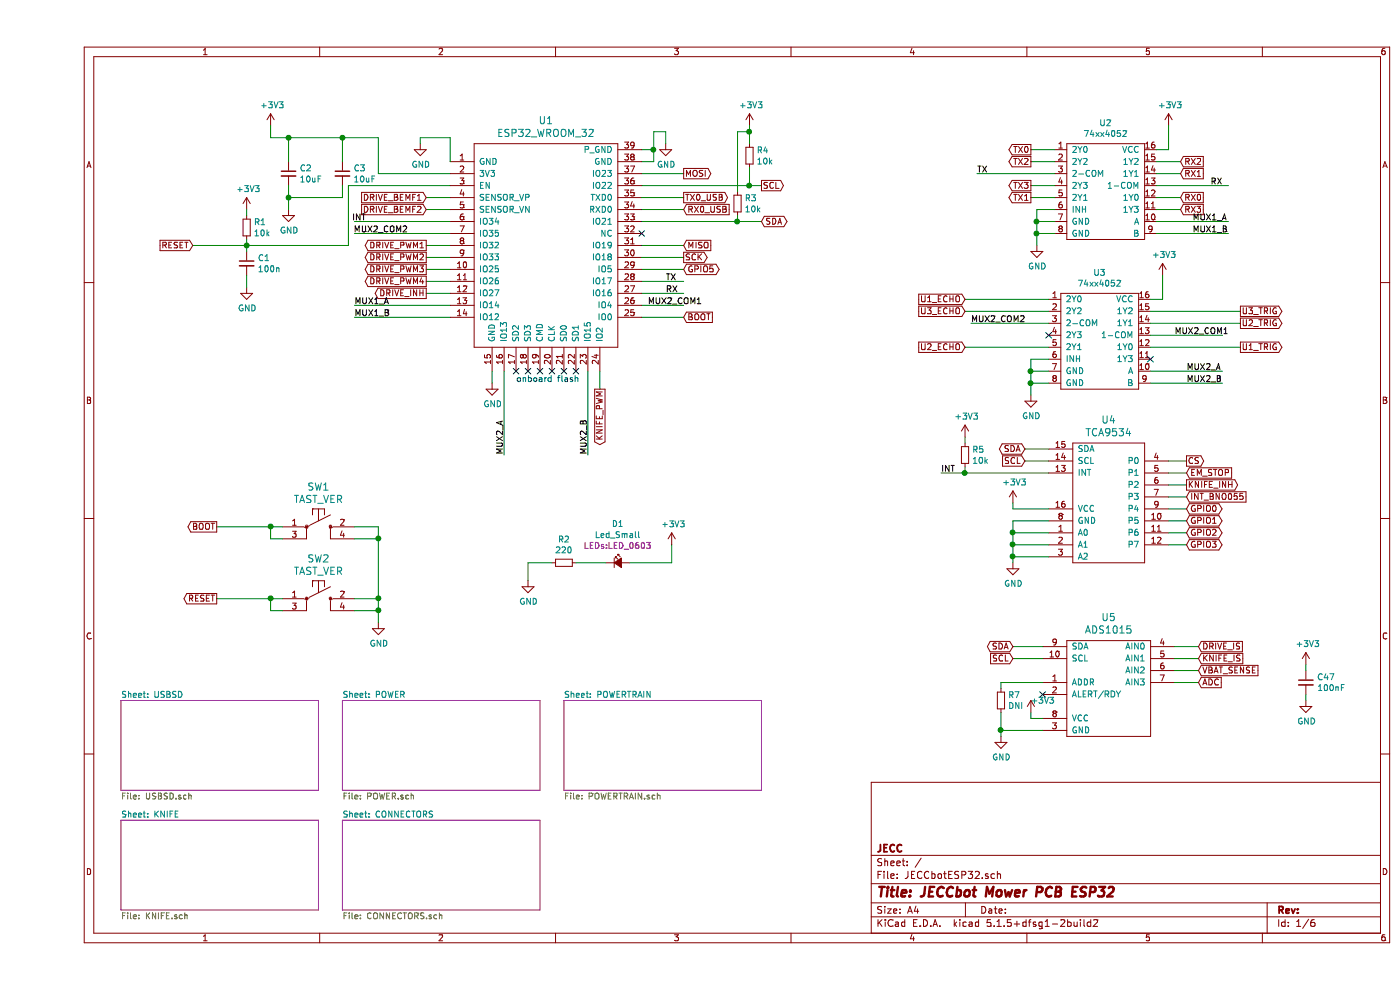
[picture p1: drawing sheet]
EESchema Schematic File Version 4
EELAYER 30 0
EELAYER END
$Descr A4 11693 8268
encoding utf-8
Sheet 1 6
Title "JECCbot Mower PCB ESP32"
Date ""
Rev ""
Comp "JECC"
Comment1 ""
Comment2 ""
Comment3 ""
Comment4 ""
$EndDescr
$Comp
L MODULE_compute:ESP32_WROOM_32 U1
U 1 1
P 4250 2050
F 0 "U1" H 4250 3097 60  0000 C CNN
F 1 "ESP32_WROOM_32" H 4250 2991 60  0000 C CNN
F 2 "MODULE_compute:ESP32-WROOM-32" H 4150 2500 60  0001 C CNN
F 3 "" H 4250 2050 60  0000 C CNN
	1    4250 2050
	1    0    0    -1  
$EndComp
NoConn ~ 4000 3100
NoConn ~ 4100 3100
NoConn ~ 4200 3100
NoConn ~ 4300 3100
NoConn ~ 4400 3100
NoConn ~ 4500 3100
Wire Wire Line
	5050 1350 5150 1350
Wire Wire Line
	5150 1350 5150 1250
Wire Wire Line
	5150 1100 5250 1100
Wire Wire Line
	5250 1100 5250 1200
Wire Wire Line
	5050 1250 5150 1250
Connection ~ 5150 1250
Wire Wire Line
	5150 1250 5150 1100
$Comp
L power-supply:GND #PWR09
U 1 1
P 5250 1200
F 0 "#PWR09" H 5250 950 50  0001 C CNN
F 1 "GND" H 5255 1027 50  0000 C CNN
F 2 "" H 5250 1200 50  0000 C CNN
F 3 "" H 5250 1200 50  0000 C CNN
	1    5250 1200
	1    0    0    -1  
$EndComp
Text Notes 4000 3200 0    50   ~ 0
onboard flash
$Comp
L power-supply:GND #PWR06
U 1 1
P 3200 1200
F 0 "#PWR06" H 3200 950 50  0001 C CNN
F 1 "GND" H 3205 1027 50  0000 C CNN
F 2 "" H 3200 1200 50  0000 C CNN
F 3 "" H 3200 1200 50  0000 C CNN
	1    3200 1200
	1    0    0    -1  
$EndComp
Wire Wire Line
	3450 1350 3450 1150
Wire Wire Line
	3450 1150 3200 1150
Wire Wire Line
	3200 1150 3200 1200
$Comp
L devices:C_0603 C3
U 1 1
P 2550 1450
F 0 "C3" H 2642 1496 50  0000 L CNN
F 1 "10uF" H 2642 1405 50  0000 L CNN
F 2 "capacitors:C_0603" H 2550 1300 50  0001 C CNN
F 3 "" H 2550 1450 50  0000 C CNN
	1    2550 1450
	1    0    0    -1  
$EndComp
$Comp
L devices:C_0603 C2
U 1 1
P 2100 1450
F 0 "C2" H 2192 1496 50  0000 L CNN
F 1 "10uF" H 2192 1405 50  0000 L CNN
F 2 "capacitors:C_0603" H 2100 1300 50  0001 C CNN
F 3 "" H 2100 1450 50  0000 C CNN
	1    2100 1450
	1    0    0    -1  
$EndComp
Wire Wire Line
	3450 1450 2850 1450
Wire Wire Line
	2850 1450 2850 1150
Wire Wire Line
	2850 1150 2550 1150
Wire Wire Line
	1950 1150 1950 1050
Wire Wire Line
	2100 1150 2100 1350
Connection ~ 2100 1150
Wire Wire Line
	2100 1150 1950 1150
Wire Wire Line
	2550 1350 2550 1150
Connection ~ 2550 1150
Wire Wire Line
	2550 1150 2100 1150
Wire Wire Line
	2550 1550 2550 1650
Wire Wire Line
	2550 1650 2100 1650
Wire Wire Line
	2100 1550 2100 1650
Connection ~ 2100 1650
Wire Wire Line
	2100 1650 2100 1750
$Comp
L power-supply:+3V3 #PWR03
U 1 1
P 1950 1050
F 0 "#PWR03" H 1950 900 50  0001 C CNN
F 1 "+3V3" H 1965 1223 50  0000 C CNN
F 2 "" H 1950 1050 50  0000 C CNN
F 3 "" H 1950 1050 50  0000 C CNN
	1    1950 1050
	1    0    0    -1  
$EndComp
$Comp
L power-supply:GND #PWR04
U 1 1
P 2100 1750
F 0 "#PWR04" H 2100 1500 50  0001 C CNN
F 1 "GND" H 2105 1577 50  0000 C CNN
F 2 "" H 2100 1750 50  0000 C CNN
F 3 "" H 2100 1750 50  0000 C CNN
	1    2100 1750
	1    0    0    -1  
$EndComp
$Comp
L devices:R_0603 R1
U 1 1
P 1750 1900
F 0 "R1" H 1809 1946 50  0000 L CNN
F 1 "10k" H 1809 1855 50  0000 L CNN
F 2 "resistors:R_0603" H 1750 1750 50  0001 C CNN
F 3 "" H 1750 1900 50  0000 C CNN
	1    1750 1900
	1    0    0    -1  
$EndComp
$Comp
L devices:C_0603 C1
U 1 1
P 1750 2200
F 0 "C1" H 1842 2246 50  0000 L CNN
F 1 "100n" H 1842 2155 50  0000 L CNN
F 2 "capacitors:C_0603" H 1750 2050 50  0001 C CNN
F 3 "" H 1750 2200 50  0000 C CNN
	1    1750 2200
	1    0    0    -1  
$EndComp
Wire Wire Line
	1750 2100 1750 2050
Connection ~ 1750 2050
Wire Wire Line
	1750 2050 1750 2000
Wire Wire Line
	1750 1800 1750 1750
Wire Wire Line
	1750 2300 1750 2400
$Comp
L power-supply:+3V3 #PWR01
U 1 1
P 1750 1750
F 0 "#PWR01" H 1750 1600 50  0001 C CNN
F 1 "+3V3" H 1765 1923 50  0000 C CNN
F 2 "" H 1750 1750 50  0000 C CNN
F 3 "" H 1750 1750 50  0000 C CNN
	1    1750 1750
	1    0    0    -1  
$EndComp
$Comp
L power-supply:GND #PWR02
U 1 1
P 1750 2400
F 0 "#PWR02" H 1750 2150 50  0001 C CNN
F 1 "GND" H 1755 2227 50  0000 C CNN
F 2 "" H 1750 2400 50  0000 C CNN
F 3 "" H 1750 2400 50  0000 C CNN
	1    1750 2400
	1    0    0    -1  
$EndComp
$Comp
L power-supply:GND #PWR07
U 1 1
P 3800 3200
F 0 "#PWR07" H 3800 2950 50  0001 C CNN
F 1 "GND" H 3805 3027 50  0000 C CNN
F 2 "" H 3800 3200 50  0000 C CNN
F 3 "" H 3800 3200 50  0000 C CNN
	1    3800 3200
	1    0    0    -1  
$EndComp
Wire Wire Line
	3800 3200 3800 3100
Text GLabel 5400 1450 2    50   Output ~ 0
MOSI
Text GLabel 6050 1550 2    50   Output ~ 0
SCL
Text GLabel 5400 1650 2    50   Output ~ 0
TX0_USB
Text GLabel 5400 1750 2    50   Input ~ 0
RX0_USB
Text GLabel 6050 1850 2    50   BiDi ~ 0
SDA
NoConn ~ 5050 1950
Text GLabel 5400 2050 2    50   Input ~ 0
MISO
Text GLabel 5400 2150 2    50   Output ~ 0
SCK
Wire Wire Line
	5050 1450 5400 1450
Wire Wire Line
	5050 1650 5400 1650
Wire Wire Line
	5050 1750 5400 1750
Wire Wire Line
	5050 2050 5400 2050
Wire Wire Line
	5400 2150 5050 2150
Wire Wire Line
	5050 2350 5400 2350
Wire Wire Line
	5050 2450 5400 2450
Text Label 5250 2350 0    50   ~ 0
TX
Text Label 5250 2450 0    50   ~ 0
RX
$Comp
L IC_logic:74xx4052 U2
U 1 1
P 8900 2100
F 0 "U2" H 8925 3175 50  0000 C CNN
F 1 "74xx4052" H 8925 3084 50  0000 C CNN
F 2 "SOIC:SOIC-16_3.9x9.9mm_Pitch1.27mm" H 8800 3050 50  0001 C CNN
F 3 "" H 8800 3050 50  0001 C CNN
	1    8900 2100
	1    0    0    -1  
$EndComp
$Comp
L devices:R_0603 R3
U 1 1
P 5850 1700
F 0 "R3" H 5909 1746 50  0000 L CNN
F 1 "10k" H 5909 1655 50  0000 L CNN
F 2 "resistors:R_0603" H 5850 1550 50  0001 C CNN
F 3 "" H 5850 1700 50  0000 C CNN
	1    5850 1700
	1    0    0    -1  
$EndComp
Wire Wire Line
	5050 1850 5850 1850
Wire Wire Line
	5850 1800 5850 1850
Connection ~ 5850 1850
Wire Wire Line
	5850 1850 6050 1850
Wire Wire Line
	8500 1750 8350 1750
Wire Wire Line
	8350 1750 8350 1850
Wire Wire Line
	8350 1850 8500 1850
Connection ~ 8350 1850
Wire Wire Line
	8500 1950 8350 1950
Wire Wire Line
	8350 1850 8350 1950
Connection ~ 8350 1950
Wire Wire Line
	8350 1950 8350 2050
Wire Wire Line
	9350 1250 9450 1250
Wire Wire Line
	9450 1250 9450 1050
$Comp
L power-supply:+3V3 #PWR017
U 1 1
P 9450 1050
F 0 "#PWR017" H 9450 900 50  0001 C CNN
F 1 "+3V3" H 9465 1223 50  0000 C CNN
F 2 "" H 9450 1050 50  0000 C CNN
F 3 "" H 9450 1050 50  0000 C CNN
	1    9450 1050
	1    0    0    -1  
$EndComp
$Comp
L power-supply:GND #PWR015
U 1 1
P 8350 2050
F 0 "#PWR015" H 8350 1800 50  0001 C CNN
F 1 "GND" H 8355 1877 50  0000 C CNN
F 2 "" H 8350 2050 50  0000 C CNN
F 3 "" H 8350 2050 50  0000 C CNN
	1    8350 2050
	1    0    0    -1  
$EndComp
Text Label 7850 1450 0    50   ~ 0
TX
Wire Wire Line
	7850 1450 8500 1450
Text Label 9800 1550 0    50   ~ 0
RX
Wire Wire Line
	9350 1550 9950 1550
Wire Wire Line
	9350 1850 9950 1850
Text Label 9650 1850 0    50   ~ 0
MUX1_A
Text GLabel 3250 1650 0    50   Input ~ 0
DRIVE_BEMF1
Text GLabel 3250 1750 0    50   Input ~ 0
DRIVE_BEMF2
Text GLabel 3250 2050 0    50   Output ~ 0
DRIVE_PWM1
Text GLabel 3250 2150 0    50   Output ~ 0
DRIVE_PWM2
Text GLabel 3250 2250 0    50   Output ~ 0
DRIVE_PWM3
Text GLabel 3250 2350 0    50   Output ~ 0
DRIVE_PWM4
Text GLabel 3250 2450 0    50   Output ~ 0
DRIVE_INH
Wire Wire Line
	1300 2050 1750 2050
Wire Wire Line
	5050 2650 5400 2650
Text Label 9650 1950 0    50   ~ 0
MUX1_B
Wire Wire Line
	9350 1950 9950 1950
Wire Wire Line
	2650 2550 3450 2550
Wire Wire Line
	3450 2650 2650 2650
Text Label 2650 2550 0    50   ~ 0
MUX1_A
Text Label 2650 2650 0    50   ~ 0
MUX1_B
$Comp
L IC_logic:74xx4052 U3
U 1 1
P 8850 3350
F 0 "U3" H 8875 4425 50  0000 C CNN
F 1 "74xx4052" H 8875 4334 50  0000 C CNN
F 2 "SOIC:SOIC-16_3.9x9.9mm_Pitch1.27mm" H 8750 4300 50  0001 C CNN
F 3 "" H 8750 4300 50  0001 C CNN
	1    8850 3350
	1    0    0    -1  
$EndComp
Wire Wire Line
	8450 3000 8300 3000
Wire Wire Line
	8300 3000 8300 3100
Wire Wire Line
	8300 3100 8450 3100
Connection ~ 8300 3100
Wire Wire Line
	8450 3200 8300 3200
Wire Wire Line
	8300 3100 8300 3200
Connection ~ 8300 3200
Wire Wire Line
	8300 3200 8300 3300
Wire Wire Line
	9300 2500 9400 2500
Wire Wire Line
	9400 2500 9400 2300
$Comp
L power-supply:+3V3 #PWR018
U 1 1
P 9400 2300
F 0 "#PWR018" H 9400 2150 50  0001 C CNN
F 1 "+3V3" H 9415 2473 50  0000 C CNN
F 2 "" H 9400 2300 50  0000 C CNN
F 3 "" H 9400 2300 50  0000 C CNN
	1    9400 2300
	1    0    0    -1  
$EndComp
$Comp
L power-supply:GND #PWR016
U 1 1
P 8300 3300
F 0 "#PWR016" H 8300 3050 50  0001 C CNN
F 1 "GND" H 8305 3127 50  0000 C CNN
F 2 "" H 8300 3300 50  0000 C CNN
F 3 "" H 8300 3300 50  0000 C CNN
	1    8300 3300
	1    0    0    -1  
$EndComp
Text Label 7800 2700 0    50   ~ 0
MUX2_COM2
Wire Wire Line
	7800 2700 8450 2700
Text Label 9500 2800 0    50   ~ 0
MUX2_COM1
Wire Wire Line
	9300 2800 9900 2800
Wire Wire Line
	9300 3100 9900 3100
Text Label 9600 3100 0    50   ~ 0
MUX2_A
Text Label 9600 3200 0    50   ~ 0
MUX2_B
Wire Wire Line
	9300 3200 9900 3200
Wire Wire Line
	5050 2550 5400 2550
Wire Wire Line
	3900 3100 3900 3800
Wire Wire Line
	4600 3100 4600 3800
Text Label 3900 3800 1    50   ~ 0
MUX2_A
Text Label 4600 3800 1    50   ~ 0
MUX2_B
Text Label 3100 1950 2    50   ~ 0
MUX2_COM2
Text Label 5100 2550 0    50   ~ 0
MUX2_COM1
Wire Wire Line
	3450 1650 3250 1650
Wire Wire Line
	3250 1750 3450 1750
Wire Wire Line
	3450 2050 3250 2050
Wire Wire Line
	3450 2150 3250 2150
Wire Wire Line
	3250 2250 3450 2250
Wire Wire Line
	3450 2350 3250 2350
Wire Wire Line
	3250 2450 3450 2450
$Comp
L IC_interface_i2c:TCA9534 U4
U 1 1
P 8950 4750
F 0 "U4" H 8950 5997 60  0000 C CNN
F 1 "TCA9534" H 8950 5891 60  0000 C CNN
F 2 "SOIC:SOIC-16_7.5x10.3mm_Pitch1.27mm" H 9550 4600 60  0001 C CNN
F 3 "" H 9550 4600 60  0001 C CNN
	1    8950 4750
	1    0    0    -1  
$EndComp
Text Label 2750 1850 2    50   ~ 0
INT
Connection ~ 5950 1550
Wire Wire Line
	5950 1550 6050 1550
Wire Wire Line
	5050 1550 5950 1550
$Comp
L power-supply:+3V3 #PWR011
U 1 1
P 5950 1050
F 0 "#PWR011" H 5950 900 50  0001 C CNN
F 1 "+3V3" H 5965 1223 50  0000 C CNN
F 2 "" H 5950 1050 50  0000 C CNN
F 3 "" H 5950 1050 50  0000 C CNN
	1    5950 1050
	1    0    0    -1  
$EndComp
Connection ~ 5950 1100
Wire Wire Line
	5950 1100 5950 1050
Wire Wire Line
	5850 1100 5950 1100
Wire Wire Line
	5950 1550 5950 1400
Wire Wire Line
	5950 1100 5950 1200
Wire Wire Line
	5850 1600 5850 1100
$Comp
L devices:R_0603 R4
U 1 1
P 5950 1300
F 0 "R4" H 6009 1346 50  0000 L CNN
F 1 "10k" H 6009 1255 50  0000 L CNN
F 2 "resistors:R_0603" H 5950 1150 50  0001 C CNN
F 3 "" H 5950 1300 50  0000 C CNN
	1    5950 1300
	1    0    0    -1  
$EndComp
Text GLabel 8250 3750 0    50   BiDi ~ 0
SDA
Text GLabel 8250 3850 0    50   Input ~ 0
SCL
Wire Wire Line
	8450 3950 7750 3950
Text Label 7550 3950 0    50   ~ 0
INT
Wire Wire Line
	8250 3750 8450 3750
Wire Wire Line
	8450 3850 8250 3850
Wire Wire Line
	7750 3950 7750 3900
Connection ~ 7750 3950
Wire Wire Line
	7750 3950 7550 3950
$Comp
L devices:R_0603 R5
U 1 1
P 7750 3800
F 0 "R5" H 7809 3846 50  0000 L CNN
F 1 "10k" H 7809 3755 50  0000 L CNN
F 2 "resistors:R_0603" H 7750 3650 50  0001 C CNN
F 3 "" H 7750 3800 50  0000 C CNN
	1    7750 3800
	1    0    0    -1  
$EndComp
$Comp
L power-supply:+3V3 #PWR012
U 1 1
P 7750 3650
F 0 "#PWR012" H 7750 3500 50  0001 C CNN
F 1 "+3V3" H 7765 3823 50  0000 C CNN
F 2 "" H 7750 3650 50  0000 C CNN
F 3 "" H 7750 3650 50  0000 C CNN
	1    7750 3650
	1    0    0    -1  
$EndComp
Wire Wire Line
	7750 3700 7750 3650
$Comp
L power-supply:+3V3 #PWR013
U 1 1
P 8150 4200
F 0 "#PWR013" H 8150 4050 50  0001 C CNN
F 1 "+3V3" H 8165 4373 50  0000 C CNN
F 2 "" H 8150 4200 50  0000 C CNN
F 3 "" H 8150 4200 50  0000 C CNN
	1    8150 4200
	1    0    0    -1  
$EndComp
$Comp
L power-supply:GND #PWR014
U 1 1
P 8150 4700
F 0 "#PWR014" H 8150 4450 50  0001 C CNN
F 1 "GND" H 8155 4527 50  0000 C CNN
F 2 "" H 8150 4700 50  0000 C CNN
F 3 "" H 8150 4700 50  0000 C CNN
	1    8150 4700
	1    0    0    -1  
$EndComp
Wire Wire Line
	8450 4250 8150 4250
Wire Wire Line
	8150 4250 8150 4200
Wire Wire Line
	8450 4350 8150 4350
Wire Wire Line
	8450 4650 8150 4650
Connection ~ 8150 4650
Wire Wire Line
	8150 4650 8150 4700
Wire Wire Line
	8450 4550 8150 4550
Connection ~ 8150 4550
Wire Wire Line
	8150 4550 8150 4650
Text GLabel 10050 2900 2    50   Output ~ 0
U1_TRIG
Text GLabel 10050 2700 2    50   Output ~ 0
U2_TRIG
Text GLabel 10050 2600 2    50   Output ~ 0
U3_TRIG
Text GLabel 7750 2500 0    50   Input ~ 0
U1_ECHO
Text GLabel 7750 2900 0    50   Input ~ 0
U2_ECHO
Text GLabel 7750 2600 0    50   Input ~ 0
U3_ECHO
Text GLabel 9600 3950 2    50   Input ~ 0
EM_STOP
Wire Wire Line
	7750 2500 8450 2500
Wire Wire Line
	7750 2600 8450 2600
Wire Wire Line
	8450 2900 7750 2900
Wire Wire Line
	10050 2900 9300 2900
Wire Wire Line
	9300 2700 10050 2700
Wire Wire Line
	9300 2600 10050 2600
Text GLabel 9700 5500 2    50   Input ~ 0
KNIFE_IS
Text GLabel 9550 1650 2    50   Input ~ 0
RX0
Text GLabel 9550 1450 2    50   Input ~ 0
RX1
Text GLabel 9550 1350 2    50   Input ~ 0
RX2
Text GLabel 9550 1750 2    50   Input ~ 0
RX3
Text GLabel 8300 1250 0    50   Output ~ 0
TX0
Text GLabel 8300 1650 0    50   Output ~ 0
TX1
Text GLabel 8300 1350 0    50   Output ~ 0
TX2
Text GLabel 8300 1550 0    50   Output ~ 0
TX3
Wire Wire Line
	9550 1350 9350 1350
Wire Wire Line
	9350 1450 9550 1450
Wire Wire Line
	9350 1650 9550 1650
Wire Wire Line
	9350 1750 9550 1750
Wire Wire Line
	8300 1250 8500 1250
Wire Wire Line
	8300 1350 8500 1350
Wire Wire Line
	8300 1550 8500 1550
Wire Wire Line
	8500 1650 8300 1650
Text GLabel 9600 3850 2    50   Output ~ 0
CS
Wire Wire Line
	9600 3850 9450 3850
Wire Wire Line
	9600 3950 9450 3950
Text GLabel 9600 4050 2    50   Output ~ 0
KNIFE_INH
Wire Wire Line
	9600 4050 9450 4050
Text GLabel 9600 4250 2    50   BiDi ~ 0
GPIO0
Text GLabel 9600 4350 2    50   BiDi ~ 0
GPIO1
Text GLabel 9600 4450 2    50   BiDi ~ 0
GPIO2
Text GLabel 9600 4550 2    50   BiDi ~ 0
GPIO3
Text GLabel 9600 4150 2    50   Input ~ 0
INT_BNO055
Wire Wire Line
	9600 4150 9450 4150
Wire Wire Line
	9600 4250 9450 4250
Wire Wire Line
	9450 4350 9600 4350
Wire Wire Line
	9600 4450 9450 4450
Wire Wire Line
	9450 4550 9600 4550
$Comp
L mechanical-switches:TAST_VER SW1
U 1 1
P 2350 4400
F 0 "SW1" H 2350 4737 60  0000 C CNN
F 1 "TAST_VER" H 2350 4631 60  0000 C CNN
F 2 "mechanical-switches:WE_430182050816" H 3200 4450 60  0001 C CNN
F 3 "" H 3200 4450 60  0000 C CNN
	1    2350 4400
	1    0    0    -1  
$EndComp
$Comp
L mechanical-switches:TAST_VER SW2
U 1 1
P 2350 5000
F 0 "SW2" H 2350 5337 60  0000 C CNN
F 1 "TAST_VER" H 2350 5231 60  0000 C CNN
F 2 "mechanical-switches:WE_430182050816" H 3200 5050 60  0001 C CNN
F 3 "" H 3200 5050 60  0000 C CNN
	1    2350 5000
	1    0    0    -1  
$EndComp
Wire Wire Line
	2650 4400 2850 4400
Wire Wire Line
	2850 4400 2850 4500
Wire Wire Line
	2850 4500 2650 4500
Connection ~ 2850 4500
Wire Wire Line
	2650 5000 2850 5000
Wire Wire Line
	2850 4500 2850 5000
Connection ~ 2850 5000
Wire Wire Line
	2850 5000 2850 5100
Wire Wire Line
	2650 5100 2850 5100
Connection ~ 2850 5100
Wire Wire Line
	2850 5100 2850 5200
Wire Wire Line
	2050 4500 1950 4500
Wire Wire Line
	1950 4500 1950 4400
Wire Wire Line
	1950 4400 2050 4400
Wire Wire Line
	2050 5000 1950 5000
Wire Wire Line
	1950 5000 1950 5100
Wire Wire Line
	1950 5100 2050 5100
Wire Wire Line
	1950 4400 1500 4400
Connection ~ 1950 4400
Wire Wire Line
	1500 5000 1950 5000
Connection ~ 1950 5000
$Comp
L power-supply:GND #PWR05
U 1 1
P 2850 5200
F 0 "#PWR05" H 2850 4950 50  0001 C CNN
F 1 "GND" H 2855 5027 50  0000 C CNN
F 2 "" H 2850 5200 50  0000 C CNN
F 3 "" H 2850 5200 50  0000 C CNN
	1    2850 5200
	1    0    0    -1  
$EndComp
$Comp
L devices:Led_Small D1
U 1 1
P 4850 4700
F 0 "D1" H 4850 5025 50  0000 C CNN
F 1 "Led_Small" H 4850 4934 50  0000 C CNN
F 2 "LEDs:LED_0603" H 4850 4843 50  0000 C CNN
F 3 "" V 4850 4700 50  0000 C CNN
	1    4850 4700
	1    0    0    -1  
$EndComp
$Comp
L devices:R_0603 R2
U 1 1
P 4400 4700
F 0 "R2" V 4204 4700 50  0000 C CNN
F 1 "220" V 4295 4700 50  0000 C CNN
F 2 "resistors:R_0603" H 4400 4550 50  0001 C CNN
F 3 "" H 4400 4700 50  0000 C CNN
	1    4400 4700
	0    1    1    0   
$EndComp
Wire Wire Line
	4500 4700 4750 4700
Wire Wire Line
	4300 4700 4100 4700
Wire Wire Line
	4100 4700 4100 4850
Wire Wire Line
	4950 4700 5300 4700
Wire Wire Line
	5300 4700 5300 4550
$Comp
L power-supply:+3V3 #PWR010
U 1 1
P 5300 4550
F 0 "#PWR010" H 5300 4400 50  0001 C CNN
F 1 "+3V3" H 5315 4723 50  0000 C CNN
F 2 "" H 5300 4550 50  0000 C CNN
F 3 "" H 5300 4550 50  0000 C CNN
	1    5300 4550
	1    0    0    -1  
$EndComp
$Comp
L power-supply:GND #PWR08
U 1 1
P 4100 4850
F 0 "#PWR08" H 4100 4600 50  0001 C CNN
F 1 "GND" H 4105 4677 50  0000 C CNN
F 2 "" H 4100 4850 50  0000 C CNN
F 3 "" H 4100 4850 50  0000 C CNN
	1    4100 4850
	1    0    0    -1  
$EndComp
$Sheet
S 2550 5850 1650 750 
U 5EF3DEF5
F0 "POWER" 50
F1 "POWER.sch" 50
$EndSheet
$Sheet
S 4400 5850 1650 750 
U 5EF4501A
F0 "POWERTRAIN" 50
F1 "POWERTRAIN.sch" 50
$EndSheet
$Sheet
S 700  6850 1650 750 
U 5EF58CE3
F0 "KNIFE" 50
F1 "KNIFE.sch" 50
$EndSheet
$Sheet
S 700  5850 1650 750 
U 5EE96E51
F0 "USBSD" 50
F1 "USBSD.sch" 50
$EndSheet
$Sheet
S 2550 6850 1650 750 
U 5EF601EB
F0 "CONNECTORS" 50
F1 "CONNECTORS.sch" 50
$EndSheet
Text GLabel 1300 2050 0    50   Input ~ 0
RESET
Text GLabel 5400 2650 2    50   Input ~ 0
BOOT
Text GLabel 1500 5000 0    50   Output ~ 0
RESET
Text GLabel 1500 4400 0    50   Output ~ 0
BOOT
Wire Wire Line
	8150 4350 8150 4450
Wire Wire Line
	8450 4450 8150 4450
Connection ~ 8150 4450
Wire Wire Line
	8150 4450 8150 4550
$Comp
L IC_interface_i2c:ADS1015 U5
U 1 1
P 8950 6200
F 0 "U5" H 8950 7247 60  0000 C CNN
F 1 "ADS1015" H 8950 7141 60  0000 C CNN
F 2 "SSOP:MSOP-10_3x3mm_Pitch0.5mm" H 9550 6050 60  0001 C CNN
F 3 "" H 9550 6050 60  0001 C CNN
	1    8950 6200
	1    0    0    -1  
$EndComp
Wire Wire Line
	8400 5400 8150 5400
Wire Wire Line
	8400 5500 8150 5500
NoConn ~ 8400 5800
Text GLabel 8150 5500 0    50   Input ~ 0
SCL
Text GLabel 8150 5400 0    50   BiDi ~ 0
SDA
Wire Wire Line
	8050 5750 8050 5700
Wire Wire Line
	8050 5700 8400 5700
$Comp
L devices:R_0603 R7
U 1 1
P 8050 5850
F 0 "R7" H 8109 5896 50  0000 L CNN
F 1 "DNI" H 8109 5805 50  0000 L CNN
F 2 "resistors:R_0603" H 8050 5700 50  0001 C CNN
F 3 "" H 8050 5850 50  0000 C CNN
	1    8050 5850
	1    0    0    -1  
$EndComp
Wire Wire Line
	8050 5950 8050 6100
Wire Wire Line
	8050 6100 8400 6100
Wire Wire Line
	8400 6000 8300 6000
Wire Wire Line
	8300 6000 8300 5950
$Comp
L power-supply:+3V3 #PWR0109
U 1 1
P 8300 5950
F 0 "#PWR0109" H 8300 5800 50  0001 C CNN
F 1 "+3V3" H 8400 6050 50  0000 C CNN
F 2 "" H 8300 5950 50  0000 C CNN
F 3 "" H 8300 5950 50  0000 C CNN
	1    8300 5950
	1    0    0    -1  
$EndComp
$Comp
L power-supply:GND #PWR0110
U 1 1
P 8050 6150
F 0 "#PWR0110" H 8050 5900 50  0001 C CNN
F 1 "GND" H 8055 5977 50  0000 C CNN
F 2 "" H 8050 6150 50  0000 C CNN
F 3 "" H 8050 6150 50  0000 C CNN
	1    8050 6150
	1    0    0    -1  
$EndComp
Wire Wire Line
	8050 6150 8050 6100
Connection ~ 8050 6100
$Comp
L power-supply:+3V3 #PWR0111
U 1 1
P 10600 5550
F 0 "#PWR0111" H 10600 5400 50  0001 C CNN
F 1 "+3V3" H 10615 5723 50  0000 C CNN
F 2 "" H 10600 5550 50  0000 C CNN
F 3 "" H 10600 5550 50  0000 C CNN
	1    10600 5550
	1    0    0    -1  
$EndComp
$Comp
L devices:C_0603 C47
U 1 1
P 10600 5700
F 0 "C47" H 10692 5746 50  0000 L CNN
F 1 "100nF" H 10692 5655 50  0000 L CNN
F 2 "capacitors:C_0603" H 10600 5550 50  0001 C CNN
F 3 "" H 10600 5700 50  0000 C CNN
	1    10600 5700
	1    0    0    -1  
$EndComp
$Comp
L power-supply:GND #PWR0112
U 1 1
P 10600 5850
F 0 "#PWR0112" H 10600 5600 50  0001 C CNN
F 1 "GND" H 10605 5677 50  0000 C CNN
F 2 "" H 10600 5850 50  0000 C CNN
F 3 "" H 10600 5850 50  0000 C CNN
	1    10600 5850
	1    0    0    -1  
$EndComp
Wire Wire Line
	10600 5550 10600 5600
Wire Wire Line
	10600 5800 10600 5850
Wire Wire Line
	2600 1550 3450 1550
Text GLabel 4700 3250 3    50   Output ~ 0
KNIFE_PWM
Wire Wire Line
	4700 3250 4700 3100
Wire Wire Line
	2650 1950 3450 1950
NoConn ~ 9300 3000
NoConn ~ 8450 2800
Wire Wire Line
	2650 1850 3450 1850
Text GLabel 9700 5400 2    50   Input ~ 0
DRIVE_IS
Text GLabel 9700 5600 2    50   Input ~ 0
VBAT_SENSE
Text GLabel 5400 2250 2    50   BiDi ~ 0
GPIO5
Wire Wire Line
	5400 2250 5050 2250
Text GLabel 9700 5700 2    50   Input ~ 0
ADC
Wire Wire Line
	9500 5700 9700 5700
Wire Wire Line
	9500 5600 9700 5600
Wire Wire Line
	9500 5500 9700 5500
Wire Wire Line
	9500 5400 9700 5400
Wire Wire Line
	2600 1550 2600 2050
Wire Wire Line
	1750 2050 2600 2050
$EndSCHEMATC
